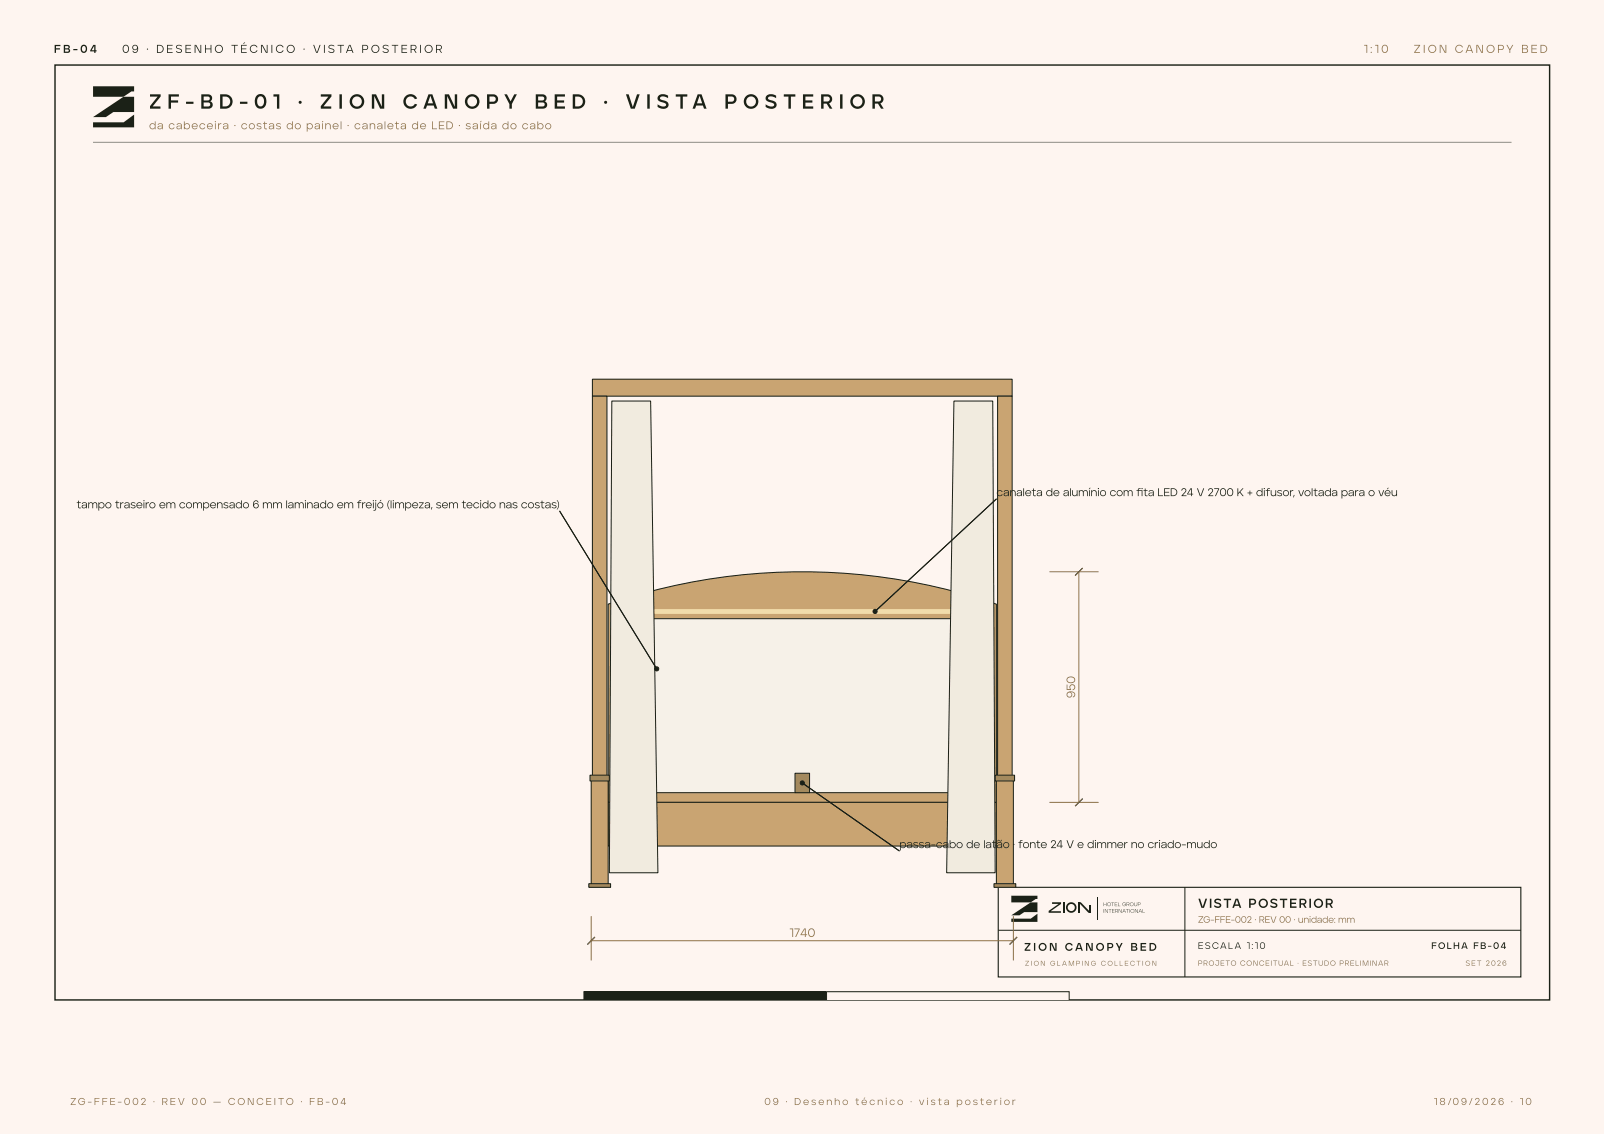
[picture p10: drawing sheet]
<svg xmlns="http://www.w3.org/2000/svg" width="297mm" height="210mm" viewBox="0 0 297 210" stroke-linecap="round" stroke-linejoin="round" font-family="sans-serif">
<g fill="#fef5f0">
<path d="M0 0h297v209.9h-297z"/>
<path d="M10.1 11.9h277v173.3h-277z"/>
</g>
<path d="M10.2 12h276.7v173.1h-276.7z" fill="none" stroke="#1b2117" stroke-width=".26"/>
<g fill="#1b2117">
<path d="M17.2 16h7.6v.9h-.5l-1.4 1h-5.7z"/>
<path d="M17.2 21.7l5.7-3.8h1.9v2.8h-3.8l-1.4 1z"/>
<path d="M17.2 22.6h5.7l1.9-1.4v2.4h-7.6z"/>
</g>
<path d="M17.2 26.3h262.7" fill="none" stroke="#1b2117" stroke-width=".19"/>
<path d="M184.8 164.2h96.8v16.6h-96.8z" fill="#fef5f0"/>
<path d="M184.8 164.2h96.8v16.6h-96.8z" fill="none" stroke="#1b2117" stroke-width=".21"/>
<path d="M184.8 172.2h96.8M219.4 164.2v16.6" fill="none" stroke="#1b2117" stroke-width=".19"/>
<g fill="#1b2117">
<path d="M187.3 165.8h4.8v.6h-.3l-1 .6h-3.5z"/>
<path d="M187.3 169.4l3.5-2.4h1.3v1.8h-2.4l-.9 .6z"/>
<path d="M187.3 170h3.6l1.2-.9v1.5h-4.8z"/>
<path d="M194.8 167h1.7v.3l-2 1.4h2v.2h-2.3v-.3l1.8-1.3h-1.2z"/>
<path d="M196.8 167h.3v1.9h-.3z"/>
</g>
<circle cx="198.4" cy="168" r=".82" fill="none" stroke="#1b2117" stroke-width=".32"/>
<g fill="#1b2117">
<path d="M199.6 167h.3v1.9h-.3z"/>
<path d="M199.7 167h.4l1.9 1.9h-.5z"/>
<path d="M201.8 167.6h.3v1.3h-.3z"/>
</g>
<path d="M203.2 166.1v4.2" fill="none" stroke="#1b2117" stroke-width=".19"/>
<path d="M112.6 111.8a110.8 110.8 0 0 1 71.9 0v36.7h-71.9z" fill="#c9a472"/>
<path d="M112.6 111.8a110.8 110.8 0 0 1 71.9 0v36.7h-71.9z" fill="none" stroke="#1b2117" stroke-width=".19"/>
<path d="M114.4 114.5h68.3v32.2h-68.3z" fill="#f6f1e8"/>
<path d="M114.4 114.5h68.3v32.2h-68.3z" fill="none" stroke="#1b2117" stroke-width=".19"/>
<path d="M117.8 113.2h61.5" fill="none" stroke="#f7e3b0" stroke-width=".86"/>
<path d="M147.2 143.1h2.7v3.6h-2.7z" fill="#a48a57"/>
<path d="M147.2 143.1h2.7v3.6h-2.7z" fill="none" stroke="#1b2117" stroke-width=".19"/>
<path d="M112.6 148.5h71.9v8.1h-71.9z" fill="#c9a472"/>
<path d="M112.6 148.5h71.9v8.1h-71.9z" fill="none" stroke="#1b2117" stroke-width=".19"/>
<path d="M109.7 70.2h77.7v3.1h-77.7z" fill="#c9a472"/>
<path d="M109.7 70.2h77.7v3.1h-77.7z" fill="none" stroke="#1b2117" stroke-width=".19"/>
<path d="M109.5 144h3.1v20.2h-3.1z" fill="#c9a472"/>
<path d="M109.5 144h3.1v20.2h-3.1z" fill="none" stroke="#1b2117" stroke-width=".19"/>
<path d="M109 163.6h4.1v.6h-4.1z" fill="#a48a57"/>
<path d="M109 163.6h4.1v.6h-4.1z" fill="none" stroke="#1b2117" stroke-width=".19"/>
<path d="M109.7 73.3h2.7v70.7h-2.7z" fill="#c9a472"/>
<path d="M109.7 73.3h2.7v70.7h-2.7z" fill="none" stroke="#1b2117" stroke-width=".19"/>
<path d="M109.2 143.5h3.6v1.1h-3.6z" fill="#a48a57"/>
<path d="M109.2 143.5h3.6v1.1h-3.6z" fill="none" stroke="#1b2117" stroke-width=".19"/>
<path d="M184.5 144h3.1v20.2h-3.1z" fill="#c9a472"/>
<path d="M184.5 144h3.1v20.2h-3.1z" fill="none" stroke="#1b2117" stroke-width=".19"/>
<path d="M184 163.6h4.1v.6h-4.1z" fill="#a48a57"/>
<path d="M184 163.6h4.1v.6h-4.1z" fill="none" stroke="#1b2117" stroke-width=".19"/>
<path d="M184.7 73.3h2.7v70.7h-2.7z" fill="#c9a472"/>
<path d="M184.7 73.3h2.7v70.7h-2.7z" fill="none" stroke="#1b2117" stroke-width=".19"/>
<path d="M184.3 143.5h3.6v1.1h-3.6z" fill="#a48a57"/>
<path d="M184.3 143.5h3.6v1.1h-3.6z" fill="none" stroke="#1b2117" stroke-width=".19"/>
<path d="M113.3 74.2h7.2l1.3 87.3h-9z" fill="#f1ebdf"/>
<path d="M113.3 74.2h7.2l1.3 87.3h-9z" fill="none" stroke="#1b2117" stroke-width=".19"/>
<path d="M176.6 74.2h7.2l.5 87.3h-9z" fill="#f1ebdf"/>
<path d="M176.6 74.2h7.2l.5 87.3h-9zM184.5 92.3l-22.5 20.9" fill="none" stroke="#1b2117" stroke-width=".19"/>
<path d="M194.4 105.8h9M199.8 105.8v42.7M200.5 105.1l-1.4 1.4M194.4 148.5h9M200.5 147.8l-1.4 1.4M109.5 169.6v8.1M109.5 174.1h78.1M110.2 173.4l-1.4 1.4M187.6 169.6v8.1M188.3 173.4l-1.3 1.4" fill="none" stroke="#8b714e" stroke-width=".19"/>
<path d="M162 113.2l22.5-20.9zM199.1 106.5l1.4-1.4zM199.1 149.2l1.4-1.4zM108.8 174.8l1.4-1.4zM188.3 173.4l-1.3 1.4z" fill="#000"/>
<circle cx="162" cy="113.2" r=".38" fill="#1b2117"/>
<g fill="none" stroke="#1b2117" stroke-width=".19">
<path d="M148.6 144.9l17.9 12.6"/>
<circle cx="162" cy="113.2" r=".38"/>
</g>
<path d="M148.6 144.9l17.9 12.6z" fill="#000"/>
<circle cx="148.6" cy="144.9" r=".38" fill="#1b2117"/>
<g fill="none" stroke="#1b2117" stroke-width=".19">
<path d="M103.6 94.6l18 29.2"/>
<circle cx="148.6" cy="144.9" r=".38"/>
</g>
<path d="M103.6 94.6l18 29.2z" fill="#000"/>
<circle cx="121.6" cy="123.8" r=".38" fill="#1b2117"/>
<circle cx="121.6" cy="123.8" r=".38" fill="none" stroke="#1b2117" stroke-width=".19"/>
<path d="M108.1 183.6h45v1.4h-45z" fill="#1b2117"/>
<path d="M108.1 185v-1.4h45v1.4" fill="none" stroke="#1b2117" stroke-width=".19"/>
<path d="M153.1 183.6h44.9v1.4h-44.9z" fill="#fef5f0"/>
<path d="M153.1 185v-1.4h44.9v1.4" fill="none" stroke="#1b2117" stroke-width=".19"/>
<g font-size="3.8" fill="#1b2117">
<text x="27.6" y="20.1">Z F - B D - 0</text>
<text x="50.5" y="20.1">1</text>
<text x="55.1" y="20.1">·</text>
<text x="59.2" y="20.1">Z I O N</text>
<text x="74.6" y="20.1">C A N O P Y</text>
<text x="99" y="20.1">B E D</text>
<text x="111.7" y="20.1">·</text>
<text x="115.8" y="20.1">V I S T A</text>
<text x="134.1" y="20.1">P O S T E R I O R</text>
</g>
<text font-size="2.4" fill="#1b2117" x="221.8" y="168">VISTA POSTERIOR</text>
<g font-size="2.2" fill="#8b714e">
<text x="199.1" y="129.2" transform="rotate(-90 199.1 129.2)">950</text>
<text x="146.1" y="173.4">1740</text>
</g>
<g font-size="2.1" fill="#1b2117">
<text x="10" y="9.8">F B - 0</text>
<text x="16.6" y="9.8">4</text>
<text x="22.6" y="9.8">0</text>
<text x="24.4" y="9.8">9 · D E S E N H O T É C N I C O · V I S TA P O S T E R I O R</text>
<text x="14.2" y="94.1">tampo traseiro em compensado 6 mm laminado em freijó (limpeza, sem tecido nas costas)</text>
<text x="184.5" y="91.8">canaleta de alumínio com fta LED 24 V 2700 K + difusor, voltada para o véu</text>
<text x="210.4" y="91.8">i</text>
<text x="166.5" y="157">passa-cabo de latão ·</text>
<text x="188.5" y="157">fonte 24 V e dimmer no criado-mudo</text>
<text x="189.6" y="176">Z I O N CA N O PY B E D</text>
</g>
<g font-size="2.1" fill="#8b714e">
<text x="252.5" y="9.8">1 : 1</text>
<text x="255.8" y="9.8">0</text>
<text x="261.8" y="9.8">Z I O N CA N O PY B E D</text>
<text x="27.6" y="23.9">da cabeceira · costas do painel · canaleta de LED · saída do cabo</text>
</g>
<g font-size="1.9" fill="#8b714e">
<text x="13" y="204.5">ZG - F F E - 0</text>
<text x="24.5" y="204.5">0</text>
<text x="26" y="204.5">2 · R E V 0</text>
<text x="37" y="204.5">0 — C O N C E I TO · F B - 0</text>
<text x="63" y="204.5">4</text>
<text x="141.5" y="204.5">0</text>
<text x="143.1" y="204.5">9 · D e s e n h o t é c n i c o · v i s t a p o s t e r i o r</text>
<text x="265.5" y="204.5">1</text>
<text x="266.5" y="204.5">8 /0</text>
<text x="270.5" y="204.5">9 / 2</text>
<text x="274.4" y="204.5">0</text>
<text x="276" y="204.5">2</text>
<text x="277.4" y="204.5">6 · 1</text>
<text x="282.5" y="204.5">0</text>
</g>
<text font-size="1.7" fill="#8b714e" x="221.8" y="170.8">ZG-FFE-002 · REV 00 · unidade: mm</text>
<g font-size="1.7" fill="#1b2117">
<text x="221.8" y="175.6">ESCALA 1:10</text>
<text x="265" y="175.6">FOLHA FB-04</text>
</g>
<g font-size="1.4" fill="#8b714e">
<text x="221.8" y="178.7">PROJETO CONCEITUAL · ESTUDO PRELIMINAR</text>
<text x="271.4" y="178.7">SET 2026</text>
</g>
<text font-size="1.3" fill="#8b714e" x="189.8" y="178.7">Z I O N G L A M P I N G C O L L E CT I O N</text>
<g font-size="1" fill="#1b2117">
<text x="204.3" y="167.7">HOTEL GROUP</text>
<text x="204.3" y="168.9">INTERNATIONAL</text>
</g>
</svg>
